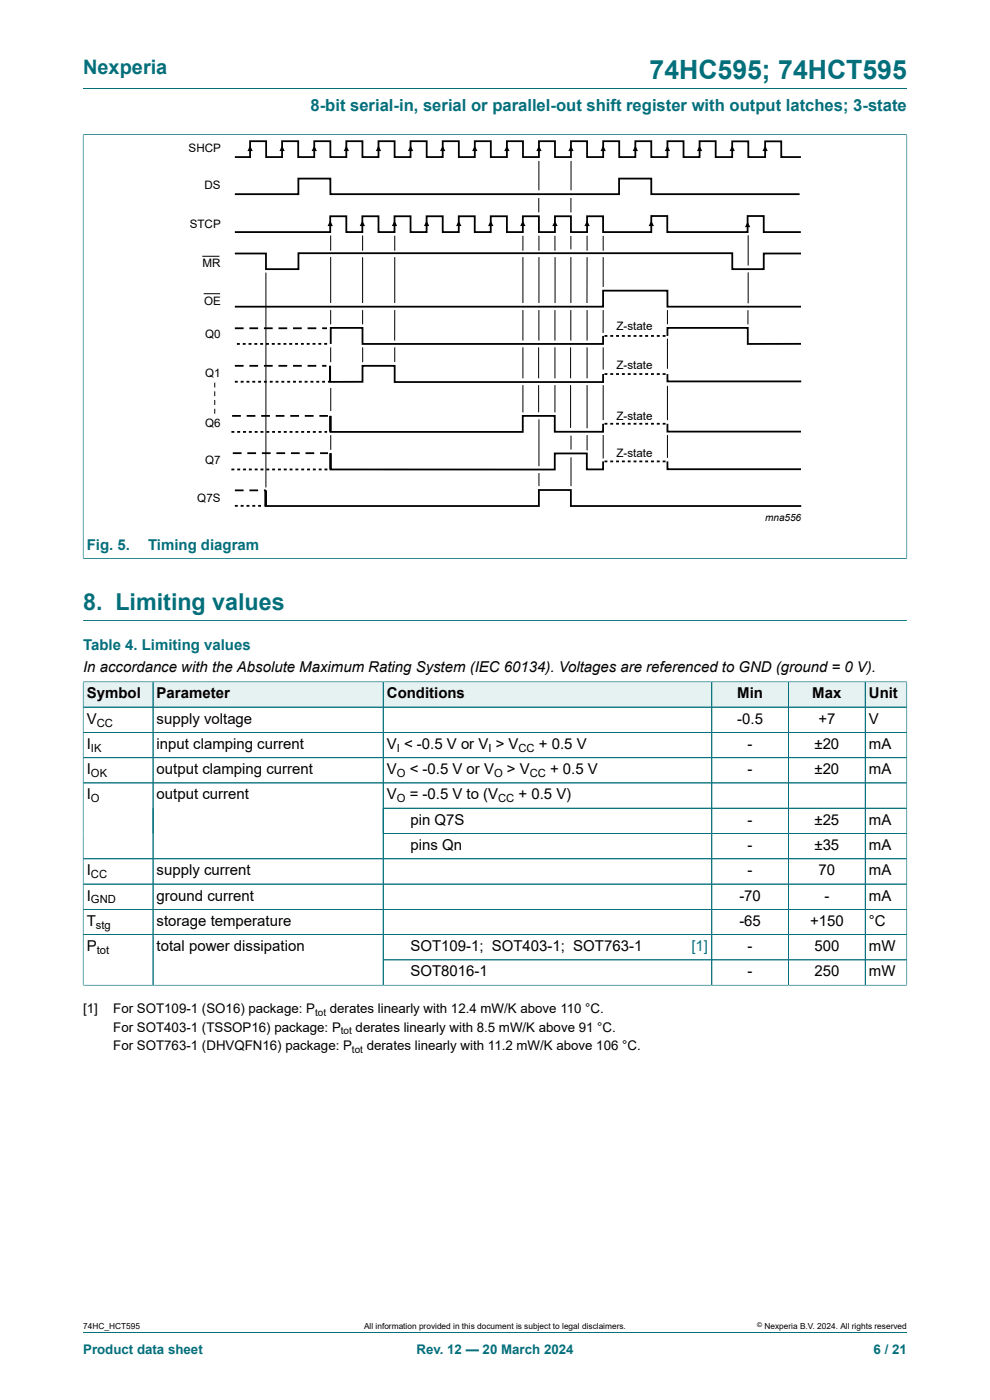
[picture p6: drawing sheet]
<svg xmlns="http://www.w3.org/2000/svg" width="210mm" height="297mm" viewBox="0 0 210 297" stroke-linecap="round" stroke-linejoin="round" font-family="sans-serif">
<path d="M17.6 18.8h174.8M17.6 28.6h174.8M17.6 28.5v90.1M192.4 28.5v90.1M17.6 118.5h174.8M17.6 131.7h174.8" fill="none" stroke="#036f7b" stroke-width=".21"/>
<g fill="none" stroke="#000" stroke-width=".38">
<path d="M49.8 33.3h3.2v-3.3h3.5v3.3h3.3v-3.3h3.5v3.3h3.4v-3.3h3.4v3.3h3.4v-3.3h3.4v3.3h3.4v-3.3h3.4v3.3h3.4v-3.3h3.4v3.3h3.4v-3.3h3.4v3.3h3.4v-3.3h3.4v3.3h3.4v-3.3h3.4v3.3h3.4v-3.3h3.4v3.3h3.4v-3.3h3.4v3.3h3.4v-3.3h3.5v3.3h3.4v-3.3h3.4v3.3h3.4v-3.3h3.4v3.3h3.4v-3.3h3.4v3.3h3.5v-3.3h3.4v3.3h3.6v-3.3h3.4v3.3h4.2M49.8 49.2h20.2v-3.3h3.5v3.3h3.4v-3.3h3.4v3.3h3.4v-3.3h3.4v3.3h3.4v-3.3h3.4v3.3h3.4v-3.3h3.4v3.3h3.4v-3.3h3.4v3.3h3.4v-3.3h3.4v3.3h3.4v-3.3h3.4v3.3h3.4v-3.3h3.4v3.3h10.3v-3.4h3.3v3.4h17.1v-3.4h3.4v3.4h7.9M49.8 41.2h13.5v-3.3h6.8v3.3h61.2v-3.3h6.9v3.3h31.4M49.8 53.8h6.6v3.3h6.9v-3.4h92v3.4h6.7v-3.3h7.9M49.8 65.1h78.1v-3.4h13.7v3.4h28.3M49.8 69.6h1.9M49.8 77.6h1.9M50.3 73h.6M51.5 73h.6M52.7 73h.6M52.9 69.6h1.9M52.9 77.6h1.9"/>
<path d="M54 73h.6M55.2 73h.6M56 69.6h1.8M56 77.6h1.8M56.4 73h.6M57.7 73h.6M58.9 73h.6M59.1 69.6h1.8M59.1 77.6h1.8M60.1 73h.6M61.4 73h.6M62.2 69.6h1.8"/>
<path d="M62.2 77.6h1.8M62.6 73h.6M63.8 73h.6M65.1 73h.6M65.2 69.6h1.9M65.2 77.6h1.9M66.3 72.9h.6M67.5 72.9h.6M68.3 69.6h1.1M68.3 77.6h.9M69.4 72.9h-.6M127.9 71.3v1.7h-51v-3.4h-6.7v3.4"/>
<path d="M127.9 79.4v1.6h-44.2v-3.4h-6.8v3.4h-6.9v-3.4v3.4M128.2 71.3h.6M128.2 79.4h.6M129.5 71.3h.6M129.5 79.4h.6M130.7 71.3h.6M130.7 79.4h.6M131.9 71.3h.6M131.9 79.4h.6M133.2 71.3h.6M133.2 79.4h.6M134.4 71.3h.6"/>
<path d="M134.4 79.4h.6M135.6 71.3h.6M135.6 79.4h.6M136.9 71.3h.6M136.9 79.4h.6M138.1 71.3h.6M138.1 79.4h.6M139.3 71.3h.6M139.3 79.4h.6M140.6 71.3h.6M140.6 79.4h.6M141.6 71.3v-1.7h17v3.4l11.3-.1"/>
<path d="M141.6 79.4v1.5h28.4M49.1 99.6h.6M49.1 91.6h.6M49.2 88.2h1.9M49.4 96.1h1.8M49.8 81h.6M50.3 99.6h.6M50.3 91.6h.6M51.1 81h.6M51.6 99.6h.6M51.6 91.6h.6M52.3 81h.6"/>
<path d="M52.3 88.2h1.9M52.5 96.1h1.8M52.8 99.6h.6M52.8 91.6h.6M53.5 81h.6M54 99.6h.6M54 91.6h.6M54.8 81h.6M55.3 99.6h.6M55.3 91.6h.6M55.4 88.2h1.9M55.6 96.1h1.8"/>
<path d="M56 81h.6M56.5 99.6h.6M56.5 91.6h.6M57.2 81h.6M57.7 99.6h.6M57.7 91.6h.6M58.5 81h.6M58.5 88.2h1.8M58.6 96.1h1.9M59 99.6h.6M59 91.6h.6M59.7 81h.6"/>
<path d="M60.2 99.6h.6M60.2 91.6h.6M60.9 81h.6M61.4 99.6h.6M61.4 91.6h.6M61.6 88.2h1.8M61.7 96.1h1.9M62.2 81h.6M62.7 99.6h.6M62.7 91.6h.6M63.4 81h.6M63.9 99.6h.6"/>
<path d="M63.9 91.6h.6M64.6 81h.6M64.7 88.2h1.8M64.8 96.1h1.9M65.1 99.6h.6M65.1 91.6h.6M65.9 81h.6M66.4 99.6h.6M66.4 91.6h.6M67.1 81h.6M67.6 99.6h.6M67.6 91.6h.6"/>
<path d="M67.7 88.2h1.9M67.9 96.1h1.7M68.3 81h.6M68.8 99.6h.6M68.8 91.6h.6M69.6 81h.3M127.9 89.9v1.7h-10.2v-3.4h-6.8v3.4h-40.8v-3.4v3.4M127.9 97.9v1.7h-3.4v-3.4h-6.8v3.4h-47.6v-3.5v3.5M128.2 89.9h.6M128.2 97.9h.6M129.5 89.9h.6M129.5 97.9h.6"/>
<path d="M130.7 89.9h.6M130.7 97.9h.6M131.9 89.9h.6M131.9 97.9h.6M133.2 89.9h.6M133.2 97.9h.6M134.4 89.9h.6M134.4 97.9h.6M135.6 89.9h.6M135.6 97.9h.6M136.9 89.9h.6M136.9 97.9h.6"/>
<path d="M138.1 89.9h.6M138.1 97.9h.6M139.3 89.9h.6M139.3 97.9h.6M140.6 89.9h.6M140.6 97.9h.6M141.6 89.9v1.7h28.3M141.6 97.9v1.6h28.3M49.8 104h1.9M49.8 107.3h.6M51.1 107.3h.6M52.3 107.3h.6"/>
<path d="M52.9 104h1.9M53.5 107.3h.6M54.8 107.3h.6M56 104h.4M56 107.3h.1M56.3 107.3v-3.3v3.3h58v-3.3h6.8v3.3h48.9"/>
</g>
<g fill="none" stroke="#000" stroke-width=".21">
<path d="M114.3 34.1v6.3M121.1 34.1v6.3M42.9 54.4h3.6M56.4 57.8v45.6M70.1 50v3.2M70.1 54.5v9.8M76.9 50v3.2M76.9 54.6v9.7M83.7 50v3.2M83.7 54.6v9.7M110.9 50v3.2M110.9 54.6v9.7"/>
<path d="M114.3 42v3.1M114.3 50v3.2M114.3 54.5v9.8M117.7 50v3.2M117.7 54.6v9.7M121.1 50.1v2.8M121.1 54.5v9.8M121.1 42v3.1M124.5 50v3.2M124.5 54.6v9.7M127.9 50v3.2M127.9 54.6v6.3"/>
<path d="M158.7 49.9v6.4M158.7 57.8v6.5M43.2 62.3h3.5M70.1 65.8v3M70.1 73.7v3.1M76.9 65.8v3M76.9 73.7v3.1M83.7 65.8v6.4M83.7 73.7v3.1M110.9 65.8v6.4M110.9 73.7v6.6M114.3 73.7v6.6"/>
<path d="M114.3 65.8v6.4M117.7 65.8v6.4M117.7 73.7v6.6M121 73.7v6.6M121.1 65.8v6.4M124.5 65.8v6.4M124.5 73.7v6.6M127.9 73.7v4.7M127.9 65.8v4.8M141.6 65.8v3M141.6 71.8v6.4M158.7 65.8v3"/>
<path d="M45.6 81.2v1M45.6 83v1M45.6 84.9v1M45.6 86.7v1M70.2 82.3v4.9M70.2 92.3v3.1M110.9 81.7v5.8M114.3 81.7v5.8M114.3 89v9.9M117.7 81.7v5.8M121 81.7v9.1M121.1 92.4v3"/>
<path d="M121.1 97v6.1M124.5 81.7v9.2M124.5 92.3v3.3M127.9 81.7v7.4M127.9 92.3v5M141.6 81.9v7.2M141.6 92.3v4.8M114.3 100.4v2.7"/>
</g>
<g fill="#000">
<path d="M53 30.9l.6 1.1h-1.1zM59.8 30.9l.6 1.1h-1.1zM66.7 30.9l.5 1.1h-1.1zM73.5 30.9l.5 1.1h-1.1zM80.3 30.9l.6 1.1h-1.2zM87.1 30.9l.6 1.1h-1.2zM93.9 30.9l.6 1.1h-1.2zM100.7 30.9l.6 1.1h-1.2zM107.5 30.9l.6 1.1h-1.1zM114.3 30.9l.6 1.1h-1.1zM121.1 30.9l.6 1.1h-1.2zM127.9 30.9l.6 1.1h-1.1z"/>
<path d="M134.8 30.9l.5 1.1h-1.1zM141.6 30.9l.5 1.1h-1.1zM148.4 30.9l.6 1.1h-1.2zM155.3 30.9l.6 1.1h-1.2zM162.3 30.9l.6 1.1h-1.2zM70 46.8l.6 1.2h-1.1zM76.9 46.8l.5 1.2h-1.1zM83.7 46.8l.6 1.2h-1.2zM90.5 46.8l.6 1.2h-1.2zM97.3 46.8l.6 1.2h-1.2zM104.1 46.8l.6 1.2h-1.2zM110.9 46.8l.6 1.2h-1.2z"/>
<path d="M117.7 46.8l.6 1.2h-1.2zM124.5 46.8l.6 1.2h-1.1zM138.2 46.8l.5 1.2h-1.1zM158.6 47.1l.5 1.1h-1.1z"/>
</g>
<path d="M17.7 144.7h14.7v5.2h-14.7z" fill="#e6f1f2"/>
<path d="M17.6 144.6v5.4h14.9v-5.3h-14.9" fill="none" stroke="#036f7b" stroke-width=".21"/>
<path d="M32.5 144.7h48.7v5.2h-48.7z" fill="#e6f1f2"/>
<path d="M32.5 144.7h48.8v5.3h-48.8z" fill="none" stroke="#036f7b" stroke-width=".21"/>
<path d="M81.4 144.7h65v5.2h-65z" fill="#e6f1f2"/>
<path d="M146.4 144.7h-65.1v5.3h65.1" fill="none" stroke="#036f7b" stroke-width=".21"/>
<path d="M146.4 144.7h4.5v5.2h-4.5z" fill="#e6f1f2"/>
<path d="M146.4 144.7h4.6v5.3h-4.6" fill="none" stroke="#036f7b" stroke-width=".21"/>
<path d="M151.1 144.7h16.1v5.2h-16.1z" fill="#e6f1f2"/>
<path d="M151 144.7h16.3v5.3h-16.3z" fill="none" stroke="#036f7b" stroke-width=".21"/>
<path d="M167.3 144.7h16.2v5.2h-16.2z" fill="#e6f1f2"/>
<path d="M167.3 144.7h16.2v5.3h-16.2z" fill="none" stroke="#036f7b" stroke-width=".21"/>
<path d="M183.6 144.7h8.7v5.2h-8.7z" fill="#e6f1f2"/>
<g fill="none" stroke="#036f7b" stroke-width=".21">
<path d="M17.6 150h174.8M17.6 155.4h174.8M17.6 144.7v64.4M17.7 144.7h174.7M32.5 144.7v64.3M81.3 144.7v64.3M151 144.7v64.3M167.3 144.7v64.3M183.5 144.7v64.3M192.4 144.6v64.5M17.6 160.7h174.8M17.6 166.1h174.8"/>
<path d="M81.3 171.5h111.1M81.3 176.8h111.1M17.6 182.2h174.8M17.6 187.5h174.8M17.6 192.9h174.8M17.6 198.3h174.8M81.3 203.6h111.1M192.4 209h-174.8M17.6 282.6h174.8"/>
</g>
<text font-size="5.6" fill="#036f7b" x="137.8" y="16.8">74HC595; 74HCT595</text>
<text font-size="4.9" fill="#036f7b" x="17.6" y="129.3">8. Limiting values</text>
<text font-size="4.2" fill="#036f7b" x="17.6" y="15.6">Nexperia</text>
<text font-size="3.5" fill="#036f7b" x="65.9" y="23.7">8-bit serial-in, serial or parallel-out shift register with output latches; 3-state</text>
<g font-size="3.2" fill="#036f7b">
<text x="18.4" y="116.7">Fig. 5.</text>
<text x="31.4" y="116.7">Timing diagram</text>
<text x="17.6" y="138">Table 4. Limiting values</text>
</g>
<g font-size="3.2">
<text x="17.6" y="142.5">In accordance with the Absolute Maximum Rating System (IEC 60134). Voltages are referenced to GND (ground = 0 V).</text>
<text x="18.4" y="148.2">Symbol</text>
<text x="33.2" y="148.2">Parameter</text>
<text x="82.1" y="148.2">Conditions</text>
<text x="156.4" y="148.2">Min</text>
<text x="172.3" y="148.2">Max</text>
<text x="184.3" y="148.2">Unit</text>
<text x="18.4" y="153.5">V</text>
<text x="33.2" y="153.5">supply voltage</text>
<text x="156.4" y="153.5">-0.5</text>
<text x="173.6" y="153.5">+7</text>
<text x="184.3" y="153.5">V</text>
<text x="18.4" y="158.9">I</text>
<text x="33.2" y="158.9">input clamping current</text>
<text x="82.1" y="158.9">V &lt; -0.5 V or V &gt; V</text>
<text x="114.3" y="158.9">+ 0.5 V</text>
<text x="158.6" y="158.9">-</text>
<text x="172.8" y="158.9">±20</text>
<text x="184.3" y="158.9">mA</text>
<text x="18.4" y="164.2">I</text>
<text x="33.2" y="164.2">output clamping current</text>
<text x="82.1" y="164.2">V</text>
<text x="86.9" y="164.2">&lt; -0.5 V or V</text>
<text x="107.5" y="164.2">&gt; V</text>
<text x="116.7" y="164.2">+ 0.5 V</text>
<text x="158.6" y="164.2">-</text>
<text x="172.8" y="164.2">±20</text>
<text x="184.3" y="164.2">mA</text>
<text x="18.4" y="169.6">I</text>
<text x="33.2" y="169.6">output current</text>
<text x="82.1" y="169.6">V</text>
<text x="86.9" y="169.6">= -0.5 V to (V</text>
<text x="110" y="169.6">+ 0.5 V)</text>
<text x="87.1" y="175">pin Q7S</text>
<text x="158.6" y="175">-</text>
<text x="172.8" y="175">±25</text>
<text x="184.3" y="175">mA</text>
<text x="18.4" y="185.7">I</text>
<text x="33.2" y="185.7">supply current</text>
<text x="87.1" y="180.3">pins Qn</text>
<text x="158.6" y="180.3">-</text>
<text x="158.6" y="185.7">-</text>
<text x="172.8" y="180.3">±35</text>
<text x="173.6" y="185.7">70</text>
<text x="184.3" y="180.3">mA</text>
<text x="184.3" y="185.7">mA</text>
<text x="18.4" y="191.1">I</text>
<text x="33.2" y="191.1">ground current</text>
<text x="156.8" y="191.1">-70</text>
<text x="174.9" y="191.1">-</text>
<text x="184.3" y="191.1">mA</text>
<text x="18.4" y="196.4">T</text>
<text x="33.2" y="196.4">storage temperature</text>
<text x="156.8" y="196.4">-65</text>
<text x="171.8" y="196.4">+150</text>
<text x="184.3" y="196.4">°C</text>
<text x="18.4" y="201.8">P</text>
<text x="33.2" y="201.8">total power dissipation</text>
<text x="87.1" y="201.8">SOT109-1; SOT403-1; SOT763-1</text>
<text x="158.6" y="201.8">-</text>
<text x="172.8" y="201.8">500</text>
<text x="184.3" y="201.8">mW</text>
<text x="87.1" y="207.1">SOT8016-1</text>
<text x="158.6" y="207.1">-</text>
<text x="172.8" y="207.1">250</text>
<text x="184.3" y="207.1">mW</text>
</g>
<text font-size="3.2" fill="#00f" x="146.7" y="201.8">[1]</text>
<g font-size="2.8">
<text x="17.6" y="214.9">[1]</text>
<text x="24" y="214.9">For SOT109-1 (SO16) package: P</text>
<text x="70" y="214.9">derates linearly with 12.4 mW/K above 110 °C.</text>
<text x="24" y="218.9">For SOT403-1 (TSSOP16) package: P</text>
<text x="75.4" y="218.9">derates linearly with 8.5 mW/K above 91 °C.</text>
<text x="24" y="222.9">For SOT763-1 (DHVQFN16) package: P</text>
<text x="77.8" y="222.9">derates linearly with 11.2 mW/K above 106 °C.</text>
</g>
<g font-size="2.8" fill="#036f7b">
<text x="17.6" y="287.2">Product data sheet</text>
<text x="88.3" y="287.2">Rev. 12 — 20 March 2024</text>
<text x="185.3" y="287.2">6 / 21</text>
</g>
<g font-size="2.5">
<text x="40" y="32.2">SHCP</text>
<text x="43.4" y="40.1">DS</text>
<text x="40.3" y="48.3">STCP</text>
<text x="42.9" y="56.6">MR</text>
<text x="43.3" y="64.6">OE</text>
<text x="43.5" y="71.7">Q0</text>
<text x="130.7" y="70">Z-state</text>
<text x="43.5" y="79.9">Q1</text>
<text x="130.7" y="78.3">Z-state</text>
<text x="130.7" y="89.1">Z-state</text>
<text x="43.5" y="90.6">Q6</text>
<text x="43.5" y="98.5">Q7</text>
<text x="130.7" y="97">Z-state</text>
<text x="41.9" y="106.4">Q7S</text>
</g>
<g font-size="2.4">
<text x="20.5" y="154.1">CC</text>
<text x="19.3" y="159.5">IK</text>
<text x="84.2" y="159.5">I</text>
<text x="103.6" y="159.5">I</text>
<text x="110" y="159.5">CC</text>
<text x="19.3" y="164.9">OK</text>
<text x="84.2" y="164.9">O</text>
<text x="104.8" y="164.9">O</text>
<text x="112.4" y="164.9">CC</text>
<text x="19.3" y="170.2">O</text>
<text x="84.2" y="170.2">O</text>
<text x="105.7" y="170.2">CC</text>
<text x="19.3" y="186.3">CC</text>
<text x="19.3" y="191.7">GND</text>
<text x="20.4" y="197">stg</text>
<text x="20.5" y="202.4">tot</text>
</g>
<g font-size="2.1">
<text x="162.3" y="110.6">mna556</text>
<text x="66.8" y="215.5">tot</text>
<text x="72.3" y="219.4">tot</text>
<text x="74.7" y="223.4">tot</text>
</g>
<g font-size="1.8">
<text x="17.6" y="282">74HC_HCT595</text>
<text x="77.2" y="282">All information provided in this document is subject to legal disclaimers.</text>
<text x="162.2" y="282">Nexperia B.V. 2024. All rights reserved</text>
</g>
<text font-size="1.4" x="160.6" y="281.6">©</text>
</svg>
